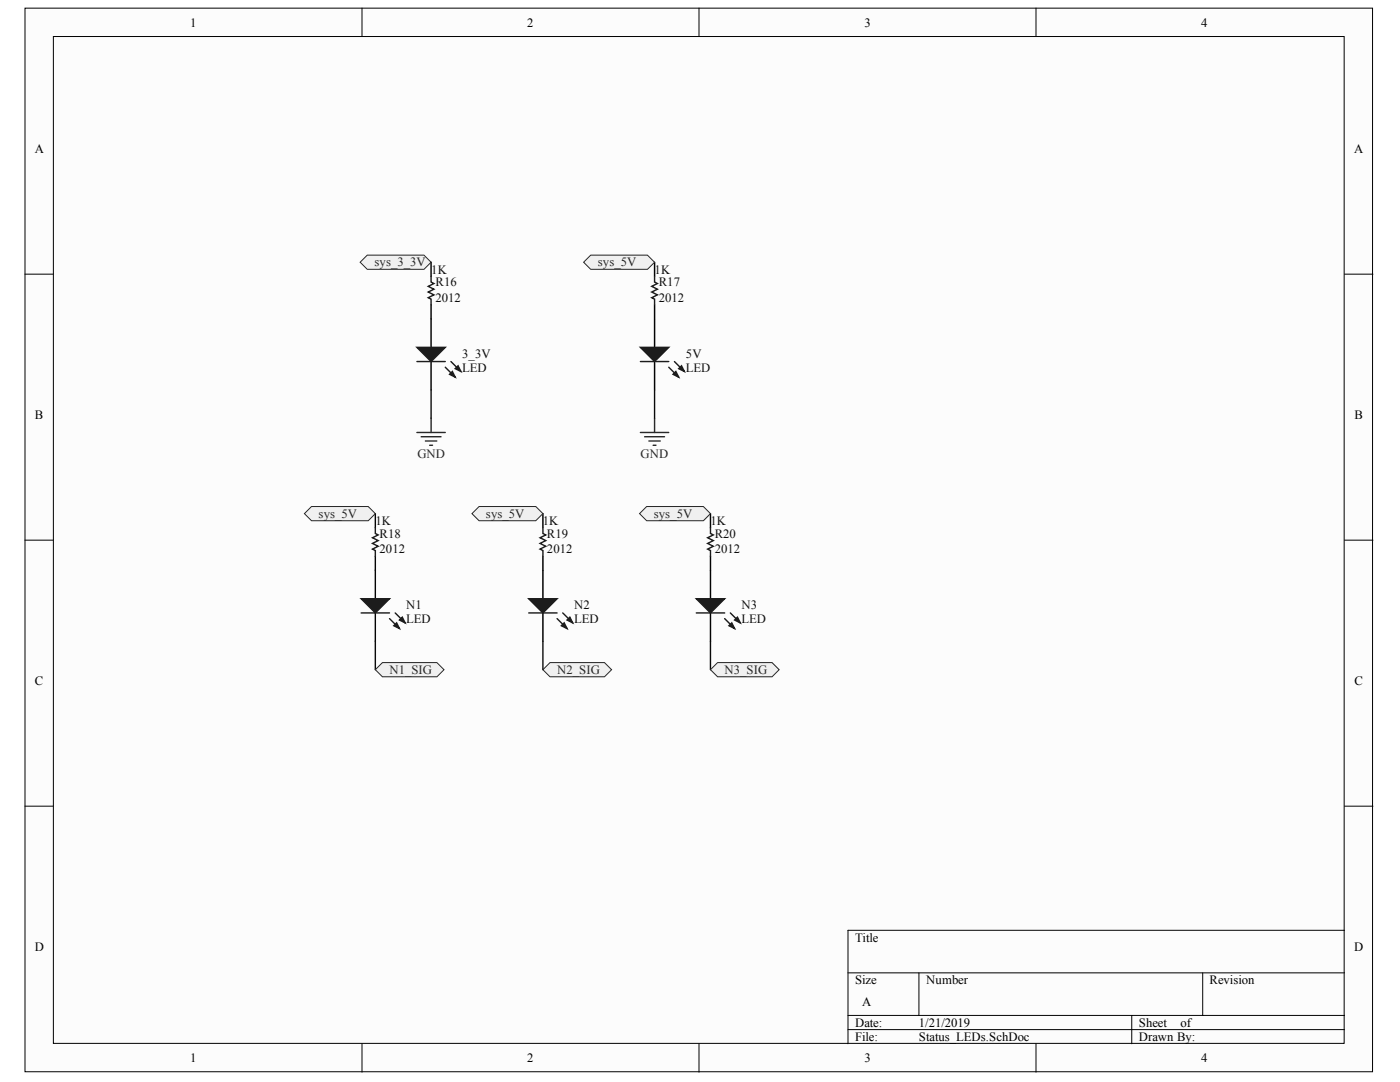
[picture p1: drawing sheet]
<svg xmlns="http://www.w3.org/2000/svg" width="279mm" height="216mm" viewBox="0 0 279 216" stroke-linecap="round" stroke-linejoin="round" font-family="sans-serif">
<g fill="#fcfcfc" stroke="#000" stroke-width=".2">
<path d="M5 1.6h268.9v212.3h-268.9z"/>
<path d="M10.7 7.3h257.6v200.9h-257.6z"/>
</g>
<g fill="none" stroke="#000" stroke-width=".2">
<path d="M72.2 1.6v5.7M139.5 1.6v5.7M206.8 1.6v5.7M5 54.7h5.7M268.3 54.7h5.7M5 107.8h5.7M268.3 107.8h5.7M5 160.9h5.7M268.3 160.9h5.7M169.2 194.1h99.1M183.4 194.1v8.5M240 194.1v8.5"/>
<path d="M268.3 185.6h-99.1v22.7M72.2 208.3v5.6M139.5 208.3v5.6M169.2 202.6h99.1M169.2 205.4h99.1M206.8 208.3v5.6M225.9 202.6v5.7"/>
</g>
<path d="M86 52.3v2.9M86 60.8v2.9" fill="none" stroke="#000" stroke-width=".28"/>
<path d="M86 55.2v1.1l.6 .3-1.1 .5 1.1 .6-1.1 .6 1.1 .5-1.1 .6 .5 .3v1.1" fill="none" stroke="#1c1c1c" stroke-width=".28"/>
<path d="M83.2 86.3h5.7M84.1 87.1h3.9M84.9 88h2.3M85.8 88.8h.5M86 83.5v2.8" fill="none" stroke="#262626" stroke-width=".28"/>
<path d="M71.9 52.3l1.4-1.4h11.3l1.4 1.4-1.4 1.4h-11.3z" fill-rule="evenodd" fill="#f0f0f0" stroke="#262626" stroke-width=".2"/>
<path d="M130.6 52.3v2.9M86 63.7v5.6M86 72.1v5.7M130.6 60.8v2.9" fill="none" stroke="#000" stroke-width=".28"/>
<g fill="#1c1c1c" stroke="#1c1c1c" stroke-width=".28">
<path d="M83.2 69.3h5.7l-2.9 2.8z"/>
<path d="M89.7 74.7l.6-.6 .5 1.2z"/>
<path d="M90.8 73.6l.6-.6 .6 1.1z"/>
</g>
<path d="M130.6 55.2v1.1l.6 .3-1.1 .5 1.1 .6-1.1 .6 1.1 .5-1.1 .6 .5 .3v1.1M83.2 72.1h5.7M88.9 73.3l1.9 2M90 72.1l2 2" fill="none" stroke="#1c1c1c" stroke-width=".28"/>
<path d="M86 77.8v5.7" fill="none" stroke="#0e0e0e" stroke-width=".28"/>
<path d="M127.8 86.3h5.7M128.7 87.1h3.9M129.5 88h2.3M130.4 88.8h.5M130.6 83.5v2.8" fill="none" stroke="#262626" stroke-width=".28"/>
<path d="M116.5 52.3l1.4-1.4h11.3l1.4 1.4-1.4 1.4h-11.3z" fill-rule="evenodd" fill="#f0f0f0" stroke="#262626" stroke-width=".2"/>
<path d="M130.6 63.7v5.6M130.6 72.1v5.7M74.9 102.5v2.8M74.9 111v2.8" fill="none" stroke="#000" stroke-width=".28"/>
<g fill="#1c1c1c" stroke="#1c1c1c" stroke-width=".28">
<path d="M127.8 69.3h5.7l-2.9 2.8z"/>
<path d="M134.3 74.7l.6-.6 .5 1.2z"/>
<path d="M135.4 73.6l.6-.6 .6 1.1z"/>
</g>
<path d="M127.8 72.1h5.7M133.5 73.3l1.9 2M134.6 72.1l2 2M74.9 105.3v1.2l.6 .2-1.2 .6 1.2 .6-1.2 .5 1.2 .6-1.2 .6 .6 .2v1.2" fill="none" stroke="#1c1c1c" stroke-width=".28"/>
<path d="M130.6 77.8v5.7" fill="none" stroke="#0e0e0e" stroke-width=".28"/>
<path d="M60.7 102.5l1.5-1.4h11.3l1.4 1.4-1.4 1.4h-11.3z" fill-rule="evenodd" fill="#f0f0f0" stroke="#262626" stroke-width=".2"/>
<path d="M74.9 113.8v5.7M108.3 102.5v2.8M108.3 111v2.8M74.9 122.3v5.7" fill="none" stroke="#000" stroke-width=".28"/>
<g fill="#1c1c1c" stroke="#1c1c1c" stroke-width=".28">
<path d="M72.1 119.5h5.6l-2.8 2.8z"/>
<path d="M78.6 124.9l.6-.6 .5 1.1z"/>
<path d="M79.7 123.7l.6-.5 .6 1.1z"/>
</g>
<path d="M108.3 105.3v1.2l.6 .2-1.1 .6 1.1 .6-1.1 .5 1.1 .6-1.1 .6 .5 .2v1.2M72.1 122.3h5.6M77.7 123.4l2 2M78.9 122.3l2 2" fill="none" stroke="#1c1c1c" stroke-width=".28"/>
<path d="M74.9 128v5.6" fill="none" stroke="#0e0e0e" stroke-width=".28"/>
<path d="M94.2 102.5l1.4-1.4h11.3l1.4 1.4-1.4 1.4h-11.3z" fill-rule="evenodd" fill="#f0f0f0" stroke="#262626" stroke-width=".2"/>
<path d="M108.3 113.8v5.7M141.8 102.5v2.8M141.8 111v2.8M108.3 122.3v5.7" fill="none" stroke="#000" stroke-width=".28"/>
<g fill="#1c1c1c" stroke="#1c1c1c" stroke-width=".28">
<path d="M105.5 119.5h5.7l-2.9 2.8z"/>
<path d="M112 124.9l.6-.6 .6 1.1z"/>
<path d="M113.2 123.7l.5-.5 .6 1.1z"/>
</g>
<path d="M141.8 105.3v1.2l.6 .2-1.2 .6 1.2 .6-1.2 .5 1.2 .6-1.2 .6 .6 .2v1.2M105.5 122.3h5.7M111.2 123.4l2 2M112.3 122.3l2 2" fill="none" stroke="#1c1c1c" stroke-width=".28"/>
<path d="M108.3 128v5.6" fill="none" stroke="#0e0e0e" stroke-width=".28"/>
<path d="M127.6 102.5l1.4-1.4h11.4l1.4 1.4-1.4 1.4h-11.4z" fill-rule="evenodd" fill="#f0f0f0" stroke="#262626" stroke-width=".2"/>
<path d="M141.8 113.8v5.7M141.8 122.3v5.7" fill="none" stroke="#000" stroke-width=".28"/>
<g fill="#1c1c1c" stroke="#1c1c1c" stroke-width=".28">
<path d="M139 119.5h5.6l-2.8 2.8z"/>
<path d="M145.5 124.9l.5-.6 .6 1.1z"/>
<path d="M146.6 123.7l.6-.5 .5 1.1z"/>
</g>
<path d="M139 122.3h5.6M144.6 123.4l2 2M145.8 122.3l1.9 2" fill="none" stroke="#1c1c1c" stroke-width=".28"/>
<path d="M141.8 128v5.6" fill="none" stroke="#0e0e0e" stroke-width=".28"/>
<g fill="#f0f0f0" stroke="#262626" stroke-width=".2">
<path d="M74.9 133.6l1.4-1.4h10.9l1.4 1.4-1.4 1.4h-10.9z" fill-rule="evenodd"/>
<path d="M108.3 133.6l1.5-1.4h10.8l1.5 1.4-1.5 1.4h-10.8z" fill-rule="evenodd"/>
<path d="M141.8 133.6l1.4-1.4h10.9l1.4 1.4-1.4 1.4h-10.9z" fill-rule="evenodd"/>
</g>
<g font-size="2.5">
<text x="38" y="5.3">1</text>
<text x="105.2" y="5.3">2</text>
<text x="172.5" y="5.3">3</text>
<text x="239.7" y="5.3">4</text>
<text x="6.9" y="30.4">A</text>
<text x="270.2" y="30.4">A</text>
<text x="6.9" y="83.5">B</text>
<text x="270.3" y="83.5">B</text>
<text x="6.9" y="136.6">C</text>
<text x="270.3" y="136.6">C</text>
<text x="6.9" y="189.7">D</text>
<text x="170.6" y="187.9">Title</text>
<text x="270.2" y="189.7">D</text>
<text x="170.6" y="196.4">Size</text>
<text x="184.8" y="196.4">Number</text>
<text x="241.4" y="196.4">Revision</text>
<text x="172.1" y="200.7">A</text>
<text x="170.6" y="204.9">Date:</text>
<text x="170.6" y="207.7">File:</text>
<text x="183.4" y="204.9">1/21/2019</text>
<text x="183.4" y="207.7">Status_LEDs.SchDoc</text>
<text x="227.3" y="204.9">Sheet</text>
<text x="227.3" y="207.7">Drawn By:</text>
<text x="235.6" y="204.9">of</text>
<text x="38" y="212">1</text>
<text x="105.2" y="212">2</text>
<text x="172.5" y="212">3</text>
<text x="239.7" y="212">4</text>
</g>
<g font-size="2.5" fill="#262626">
<text x="74.7" y="53.2">sys_3_3V</text>
<text x="119.3" y="53.2">sys_5V</text>
<text x="83.3" y="91.4">GND</text>
<text x="127.9" y="91.4">GND</text>
<text x="63.6" y="103.4">sys_5V</text>
<text x="97" y="103.4">sys_5V</text>
<text x="130.5" y="103.4">sys_5V</text>
<text x="77.7" y="134.5">N1_SIG</text>
<text x="111.2" y="134.5">N2_SIG</text>
<text x="144.6" y="134.5">N3_SIG</text>
</g>
<g font-size="2.5" fill="#0e0e0e">
<text x="86.1" y="54.6">1K</text>
<text x="86.9" y="57.1">R16</text>
<text x="130.6" y="54.6">1K</text>
<text x="131.5" y="57.1">R17</text>
<text x="86.9" y="60.3">2012</text>
<text x="131.5" y="60.3">2012</text>
<text x="92.3" y="71.3">3_3V</text>
<text x="136.9" y="71.3">5V</text>
<text x="92.3" y="74.1">LED</text>
<text x="136.9" y="74.1">LED</text>
<text x="74.9" y="104.7">1K</text>
<text x="75.8" y="107.4">R18</text>
<text x="108.3" y="104.7">1K</text>
<text x="109.2" y="107.4">R19</text>
<text x="141.8" y="104.7">1K</text>
<text x="142.6" y="107.4">R20</text>
<text x="75.8" y="110.4">2012</text>
<text x="109.2" y="110.4">2012</text>
<text x="142.6" y="110.4">2012</text>
<text x="81.1" y="121.5">N1</text>
<text x="81.1" y="124.3">LED</text>
<text x="114.6" y="121.5">N2</text>
<text x="114.6" y="124.3">LED</text>
<text x="148" y="121.5">N3</text>
<text x="148" y="124.3">LED</text>
</g>
</svg>
